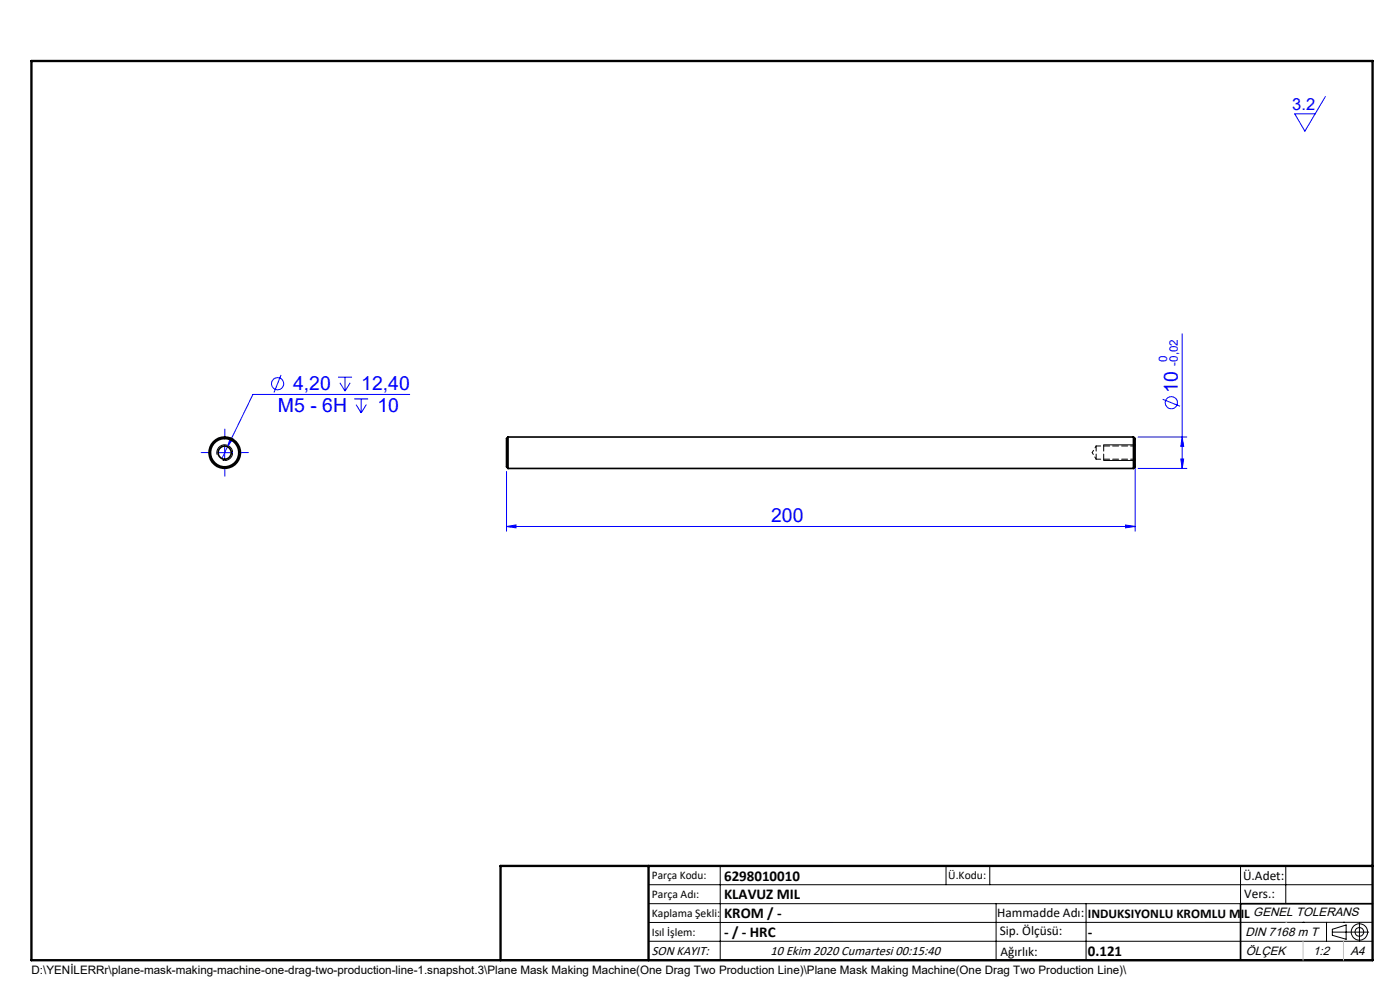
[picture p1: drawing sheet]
<svg xmlns="http://www.w3.org/2000/svg" width="297mm" height="210mm" viewBox="0 0 297 210" stroke-linecap="round" stroke-linejoin="round" font-family="sans-serif">
<g fill="none" stroke="#00f" stroke-width=".21">
<path d="M281.2 20.5l-4.4 7.3-2.1-3.6h4.3M59.6 79.5l-1.5 3.7M250.8 70.8v28.6M46 96h3.3M47.7 94.4v3.3M48.3 94.7l-1.2 2.6M48.9 92.8l.5 .3-1.1 1.6zM71.7 80h3M72.1 81.2l1.1 1.8M73.2 80v3M74.3 81.2l-1.1 1.8M75.1 84.6h3"/>
<path d="M75.5 85.8l1.1 1.8M76.6 84.6v3M77.7 85.8l-1.1 1.8M86.9 83.7h-33.2l-5.4 11M240.8 98.4v14.3M241.4 92.7h10.4M241.4 99.4h10.4M246.7 84.7l3.6 1.5M250.5 97.4h.6l-.3 2zM250.8 92.7l.3 2h-.6zM107.5 111.7l2-.3v.6zM107.5 100v12.7"/>
<path d="M107.5 111.7h133.3M238.8 111.4l2 .3-2 .3z"/>
<circle cx="58.9" cy="81.4" r="1.29"/>
<circle cx="248.5" cy="85.4" r="1.29"/>
</g>
<g fill="none" stroke="#000" stroke-width=".21">
<path d="M46.1 96.4a1.67 1.67 0 0 1 1.5-2 1.67 1.67 0 0 1 1.7 1.8 1.67 1.67 0 0 1-2.1 1.4M234.1 97.7h6.7M234.1 94.4h6.7M137.6 187.7h153.6M137.6 191.7h153.6M137.6 199.7h153.6M152.8 183.7v20M200.7 183.7v4M210 183.7v4M211.3 191.7v12M230.4 191.7v12M263.2 183.7v20"/>
<path d="M272.8 183.7v8M276.4 195.6h.1M281.4 195.6v4.1M282.6 197.7h7.8M282.6 197.1l3-.9v3l-3-.8zM285 195.6h.1M288.4 195.8v3.8M291.2 195.6l-153.6 .1"/>
<circle cx="288.4" cy="197.7" r="1.74"/>
<circle cx="288.4" cy="197.7" r=".93"/>
</g>
<path d="M291.2 191.7h-28v12M106.2 203.7h185" fill="none" stroke="#000" stroke-width=".35"/>
<path d="M6.7 12.9h284.5v190.8h-284.5zM137.6 183.7v20M291.2 183.7h-185v20" fill="none" stroke="#000" stroke-width=".5"/>
<path d="M272.8 195.6h.1M276.4 199.7v4M285 199.7v4" fill="none" stroke="#c0c0c0" stroke-width=".21"/>
<path d="M44.4 96h-1.7M47.7 92.7v-1.7M47.7 99.3v1.7M51 96h1.7" fill="none" stroke="#00f" stroke-width=".21" stroke-dasharray="30.5 1.3 1.3 1.3"/>
<path d="M234.1 94.3v3.4" fill="none" stroke="#000" stroke-width=".21" stroke-dasharray="1.3 .6" stroke-dashoffset="-.1"/>
<g fill="#00f">
<path d="M48.9 92.8l-.6 1.9 1.1-1.6zM107.5 111.7l2-.3v.6zM238.8 111.4l2 .3-2 .3z"/>
<path d="M250.8 92.7l.3 2h-.6zM250.5 97.4h.6l-.3 2z"/>
</g>
<g fill="none" stroke="#000" stroke-width=".35">
<path d="M107.8 92.7a2.06 2.06 0 0 0-.3 1.9v3.6a1.12 1.12 0 0 0 .3 1.2M107.8 92.7v6.7M107.8 92.7h132.7M107.8 99.4h132.7M240.5 92.7v6.7M240.5 92.7l.3 .3v5.2a1.05 1.05 0 0 1-.3 1.2"/>
<circle cx="47.7" cy="96" r="3.3"/>
<circle cx="47.7" cy="96" r="1.4"/>
<circle cx="47.7" cy="96" r="3"/>
</g>
<path d="M232.5 94.6v2.8" fill="none" stroke="#000" stroke-width=".21" stroke-dasharray="1.3 .6" stroke-dashoffset=".2"/>
<path d="M231.7 96l.8 1.4M232.5 94.6l-.8 1.4" fill="none" stroke="#000" stroke-width=".21" stroke-dasharray="1.3 .6" stroke-dashoffset=".8"/>
<path d="M232.5 97.4h8.3M240.8 94.6h-8.3" fill="none" stroke="#000" stroke-width=".21" stroke-dasharray="1.3 .6" stroke-dashoffset=".3"/>
<g font-size="4.1" fill="#00f">
<text x="62.2" y="82.7">4,20</text>
<text x="76.6" y="82.7">12,40</text>
<text x="249.9" y="83.3" transform="rotate(-90 249.9 83.3)">10</text>
<text x="59" y="87.4">M5 - 6H</text>
<text x="80.1" y="87.4">10</text>
<text x="163.6" y="110.7">200</text>
</g>
<text font-size="3.5" fill="#00f" x="274.1" y="23.3">3.2</text>
<g font-size="3.2">
<text x="153.6" y="190.8">KLAVUZ MIL</text>
<text x="153.6" y="186.8">6298010010</text>
<text x="153.6" y="194.8">KROM / -</text>
<text x="153.6" y="198.8">- / - HRC</text>
<text x="230.8" y="198.7">-</text>
<text x="230.8" y="202.8">0.121</text>
</g>
<g font-size="2.8">
<text x="263.7" y="186.7">Ü.Adet:</text>
<text x="263.9" y="190.5">Vers.:</text>
<text x="211.5" y="194.5">Hammadde Adı:</text>
<text x="230.8" y="194.7">INDUKSIYONLU KROMLU MIL GENEL TOLERANS</text>
<text x="138.3" y="202.6">SON KAYIT:</text>
<text x="163.5" y="202.6">10 Ekim 2020 Cumartesi 00:15:40</text>
<text x="212.1" y="198.4">Sip. Ölçüsü:</text>
<text x="212.2" y="202.7">Ağırlık:</text>
</g>
<g font-size="2.6">
<text x="264.2" y="198.5">DIN 7168 m T</text>
<text x="264.3" y="202.6">ÖLÇEK</text>
<text x="278.5" y="202.6">1:2</text>
<text x="286.5" y="202.6">A4</text>
</g>
<g font-size="2.5" fill="#00f">
<text x="247.6" y="76.7" transform="rotate(-90 247.6 76.7)">0</text>
<text x="249.9" y="77.6" transform="rotate(-90 249.9 77.6)">-0,02</text>
</g>
<g font-size="2.5">
<text x="138.3" y="186.4">Parça Kodu:</text>
<text x="138.3" y="190.5">Parça Adı:</text>
<text x="201.2" y="186.5">Ü.Kodu:</text>
<text x="138.3" y="194.5">Kaplama Şekli:</text>
<text x="138.3" y="198.6">Isıl İşlem:</text>
<text x="6.7" y="206.7">D:\YENİLERRr\plane-mask-making-machine-one-drag-two-production-line-1.snapshot.3\Plane Mask Making Machine(One Drag Two Production Line)\Plane Mask Making Machine(One Drag Two Production Line)\</text>
</g>
</svg>
